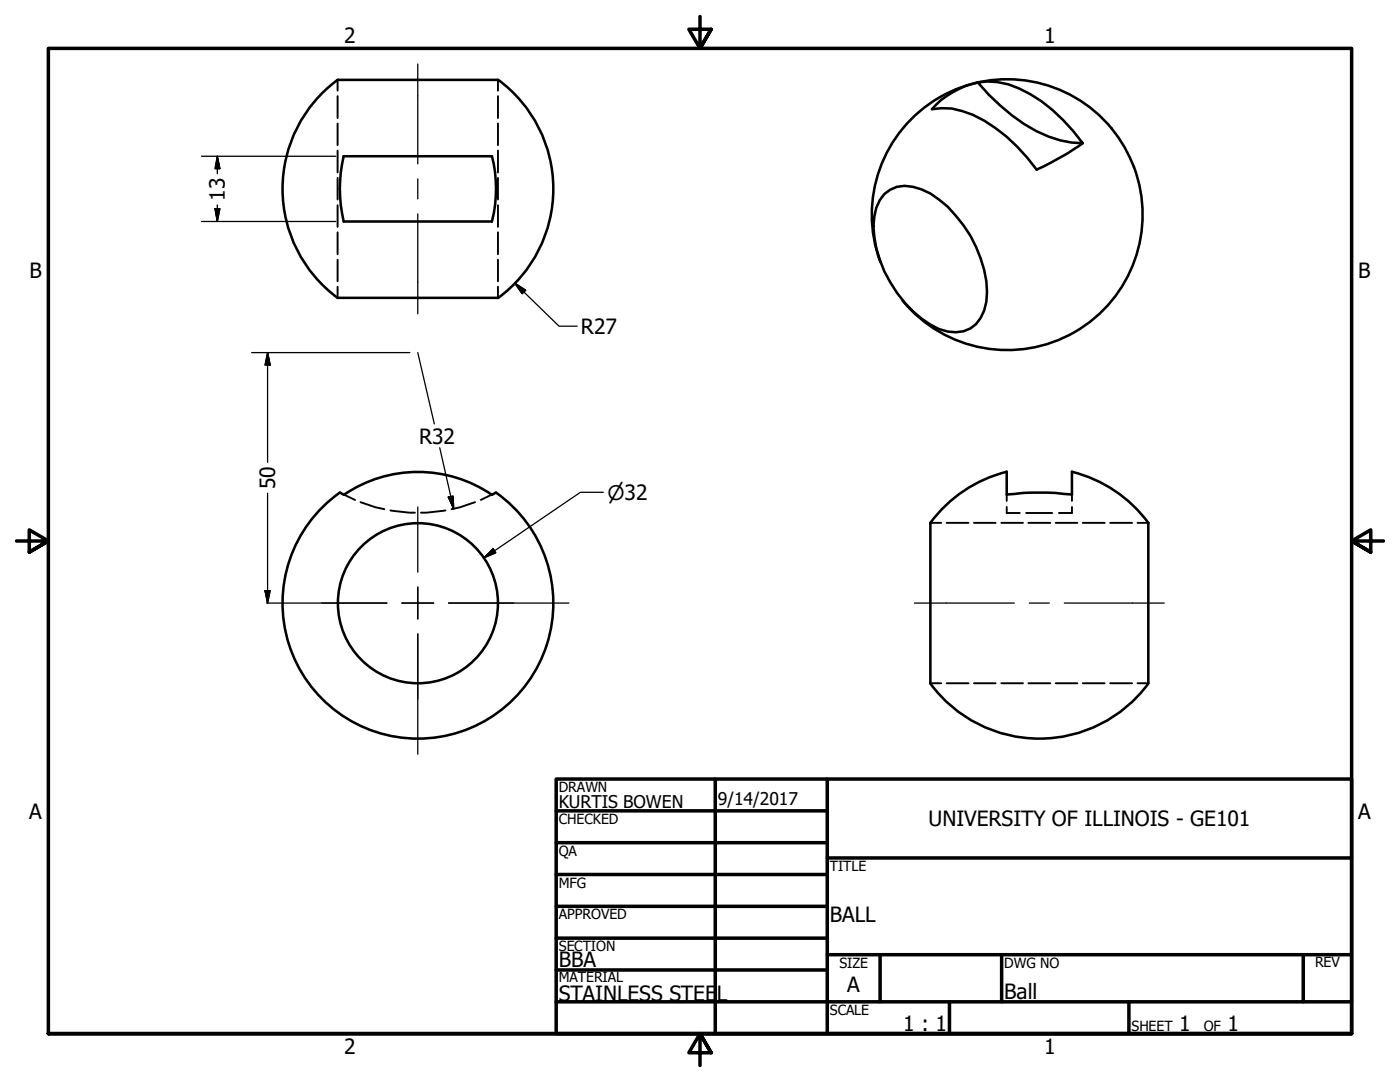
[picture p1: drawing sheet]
<svg xmlns="http://www.w3.org/2000/svg" width="279mm" height="216mm" viewBox="0 0 279 216" stroke-linecap="round" stroke-linejoin="round" font-family="sans-serif">
<!-- layer: Visible (ANSI) -->
<g fill="none" stroke="#000" stroke-width=".51">
<path d="M67.4 15.9h32M67.4 15.9a27 27 0 0 0 0 43.5M99.4 15.9a27 27 0 0 1 0 43.6M195.1 16.4a14.9 14.9 0 0 1 10.5 2.4 34 34 0 0 1 10.5 9.8 23.2 23.2 0 0 1-14.1-5.5l-4.6-4.2zM195.1 16.4a17.1 17.1 0 0 0-9.1 5.4 13.1 13.1 0 0 1 8.2 1.1 33.1 33.1 0 0 1 12.7 10.9 58.1 58.1 0 0 0 9.2-5.2M68.6 31.2h29.6a26.1 26.1 0 0 1 0 13h-29.6a28.2 28.2 0 0 1 0-13zM176.5 38.7a5.9 5.9 0 0 1 5.7-1.4 14.2 14.2 0 0 1 7 4 25.6 25.6 0 0 1 7.8 16.9 8.3 8.3 0 0 1-3.3 7.3 7.7 7.7 0 0 1-8-.7 25.2 25.2 0 0 1-11.4-19.7 9.3 9.3 0 0 1 2.2-6.4zM221.9 25.7a27 27 0 0 1-3.7 38 27 27 0 0 1-38.1-3.7M221.9 25.7a27 27 0 0 0-34.4-6.3 27 27 0 0 0-11.8 32.9M67.4 59.4h32M68.6 98.7l-.7-.4a27 27 0 0 0-4.7 40 27 27 0 0 0 40.4 0 27 27 0 0 0-4.7-40l-.7 .4M68.6 98.7a26.2 26.2 0 0 1 29.6 0"/>
<path d="M200.9 94.1v4.6a55.8 55.8 0 0 1 13 0v-4.6M200.9 94.1a27 27 0 0 0-15.2 10.2v32.1a27 27 0 0 0 43.5 0M213.9 94.1a27 27 0 0 1 15.3 10.3M229.2 104.3v32"/>
<circle cx="83.4" cy="120.4" r="16"/>
</g>
<!-- layer: Hidden (ANSI) -->
<g fill="none" stroke="#000" stroke-width=".38">
<path d="M67.4 15.9v2.2M67.4 19.2v4.4M99.4 15.9v2.2M99.4 19.2v4.4M67.4 24.6v4.4M67.4 30v4.4M67.4 35.5v4.3M99.4 24.6v4.4M99.4 30v4.4M99.4 35.5v4.3M67.4 41v4.3M67.4 46.4v4.3"/>
<path d="M67.4 51.8v4.3M67.4 57.2v2.2M99.4 41v4.3M99.4 46.4v4.3M99.4 51.8v4.3M99.4 57.2v2.2M68.6 98.7l2.3 1.1M98.2 98.7l-2.3 1.1M200.9 98.7v1.2M213.9 98.7v1.2M71.9 100.2l3 1 1.8 .4M77.9 101.9l3.8 .4h1.1"/>
<path d="M88.9 101.9l-4.9 .4M94.8 100.2l-3 1-1.7 .4M185.7 104.3h2.1M188.9 104.3h4.4M194.4 104.3h4.3M199.8 104.3h4.4M200.9 101.2v1.2h2.6M204.8 102.4h5.2M205.2 104.3h4.4M210.7 104.3h4.3M213.9 101.2v1.2h-2.6M216.1 104.3h4.4"/>
<path d="M221.6 104.3h4.3M227 104.3h2.2M185.7 136.3h2.1M188.9 136.3h4.4M194.4 136.3h4.3M199.8 136.3h4.4M205.2 136.3h4.4M210.7 136.3h4.3M216.1 136.3h4.4M221.6 136.3h4.3M227 136.3h2.2"/>
</g>
<!-- layer: Border (ANSI) -->
<g fill="none" stroke="#000" stroke-width=".7">
<path d="M139.7 3.3v6.4l-2.2-3.9h4.4l-2.2 3.9 2.2-3.9M3.3 107.9h6.4l-3.9-2.2v4.5l3.9-2.3-3.9 2.3M276.1 107.9h-6.4l3.9-2.2v4.5l-3.9-2.3 3.9 2.3M111 155.4h158.7v50.8h-158.7zM142.7 155.4v50.8M165.1 155.4v50.8M111 161.8h54.1M111 168.1h54.1M111 174.5h54.1M165.1 171.2h104.6M111 180.8h54.1M111 187.2h54.1"/>
<path d="M111 193.5h54.1M111 199.9h158.7M165.1 190.5h104.6M175.6 190.5v9.4M189.5 199.9v6.3M199.9 190.5v9.4M225.3 199.9v6.3M260.1 190.5v9.4M9.7 206.2v-196.5h260v196.5h-260h260M141.9 210.1l-2.2-3.9 2.2 3.9h-4.4l2.2-3.9v6.4"/>
</g>
<!-- layer: Dimension (ANSI) -->
<g fill="none" stroke="#000" stroke-width=".25">
<path d="M40.2 31.2h26.8M43.4 31.2l.5 2.5h-1zM43.4 31.2v3.5M40.2 44.2h26.8M42.9 41.7h1l-.5 2.5zM43.4 40.9v3.3M102.7 56.5l2.2 1.4-.7 .7zM102.7 56.5l8.9 8.6h3.6M50.2 70.4h31.6M53.4 70.4l.5 2.4h-1zM53.4 70.4v21.9M83.4 70.4l3.3 14.2"/>
<path d="M53.4 98.4v21.9M87.8 89.3l2.8 12.2M89.5 99.2l.9-.2 .2 2.5zM120.4 98.2h-4.6l-19.2 13.1M52.9 117.9h1l-.5 2.4zM96.6 111.3l1.8-1.8 .5 .8z"/>
</g>
<g fill="#000" stroke="#000" stroke-width=".25">
<path d="M43.4 31.2l.5 2.5zM43.4 31.2l.5 2.5h-1zM42.9 41.7l.5 2.5zM42.9 41.7h1l-.5 2.5zM102.7 56.5l2.2 1.4zM102.7 56.5l2.2 1.4-.7 .7zM53.4 70.4l.5 2.4zM53.4 70.4l.5 2.4h-1zM89.5 99.2l1.1 2.3zM89.5 99.2l.9-.2 .2 2.5zM52.9 117.9l.5 2.4zM52.9 117.9h1l-.5 2.4z"/>
<path d="M98.4 109.5l-1.8 1.8zM96.6 111.3l1.8-1.8 .5 .8z"/>
</g>
<!-- layer: Center Mark (ANSI) -->
<path d="M83.4 117.2v6.3zM83.4 101.2v13M53.2 120.3h24M80.2 120.3h6.4M83.4 126.5v24M89.5 120.3h24" fill="none" stroke="#000" stroke-width=".25"/>
<!-- layer: Centerline (ANSI) -->
<path d="M83.4 12.8v19.9M83.4 35.7v4M83.4 42.7v19.9M182.5 120.3h19.9M205.4 120.3h4M212.4 120.3h19.9" fill="none" stroke="#000" stroke-width=".25"/>
<g font-size="4.2">
<text x="68.7" y="8.6">2</text>
<text x="208.4" y="8.6">1</text>
<text x="44.9" y="40.1" transform="rotate(-90 44.9 40.1)">13</text>
<text x="5.9" y="55.5">B</text>
<text x="271.1" y="55.5">B</text>
<text x="116" y="66.6">R27</text>
<text x="83.6" y="88.5">R32</text>
<text x="54.9" y="97.6" transform="rotate(-90 54.9 97.6)">50</text>
<text x="5.8" y="163.4">A</text>
<text x="185.3" y="164.8">UNIVERSITY OF ILLINOIS - GE101</text>
<text x="271" y="163.4">A</text>
<text x="165.6" y="183.9">BALL</text>
<text x="111.5" y="193">BBA</text>
<text x="169.1" y="198">A</text>
<text x="111.5" y="199.8">STAINLESS STEE</text>
<text x="143.1" y="199.8">L</text>
<text x="200.4" y="199.3">Ball</text>
<text x="180.3" y="205.7">1 : 1</text>
<text x="235.3" y="205.7">1</text>
<text x="245" y="205.7">1</text>
<text x="68.7" y="210.3">2</text>
<text x="208.4" y="210.3">1</text>
</g>
<text font-size="4" x="121.2" y="99.7">⌀32</text>
<g font-size="3.5">
<text x="111.5" y="161.2">KURTIS BOWEN</text>
<text x="143.3" y="160.7">9/14/2017</text>
</g>
<g font-size="2.8">
<text x="111.5" y="158">DRAWN</text>
<text x="111.5" y="164.4">CHECKED</text>
<text x="111.5" y="170.8">QA</text>
<text x="165.6" y="173.7">TITLE</text>
<text x="111.5" y="177.1">MFG</text>
<text x="111.5" y="183.5">APPROVED</text>
<text x="111.5" y="189.7">SECTION</text>
<text x="111.5" y="196">MATERIAL</text>
<text x="167.5" y="193.1">SIZE</text>
<text x="200.4" y="193.1">DWG NO</text>
<text x="262.4" y="193">REV</text>
<text x="165.6" y="202.5">SCALE</text>
<text x="225.8" y="205.7">SHEET</text>
<text x="240.2" y="205.7">OF</text>
</g>
</svg>
